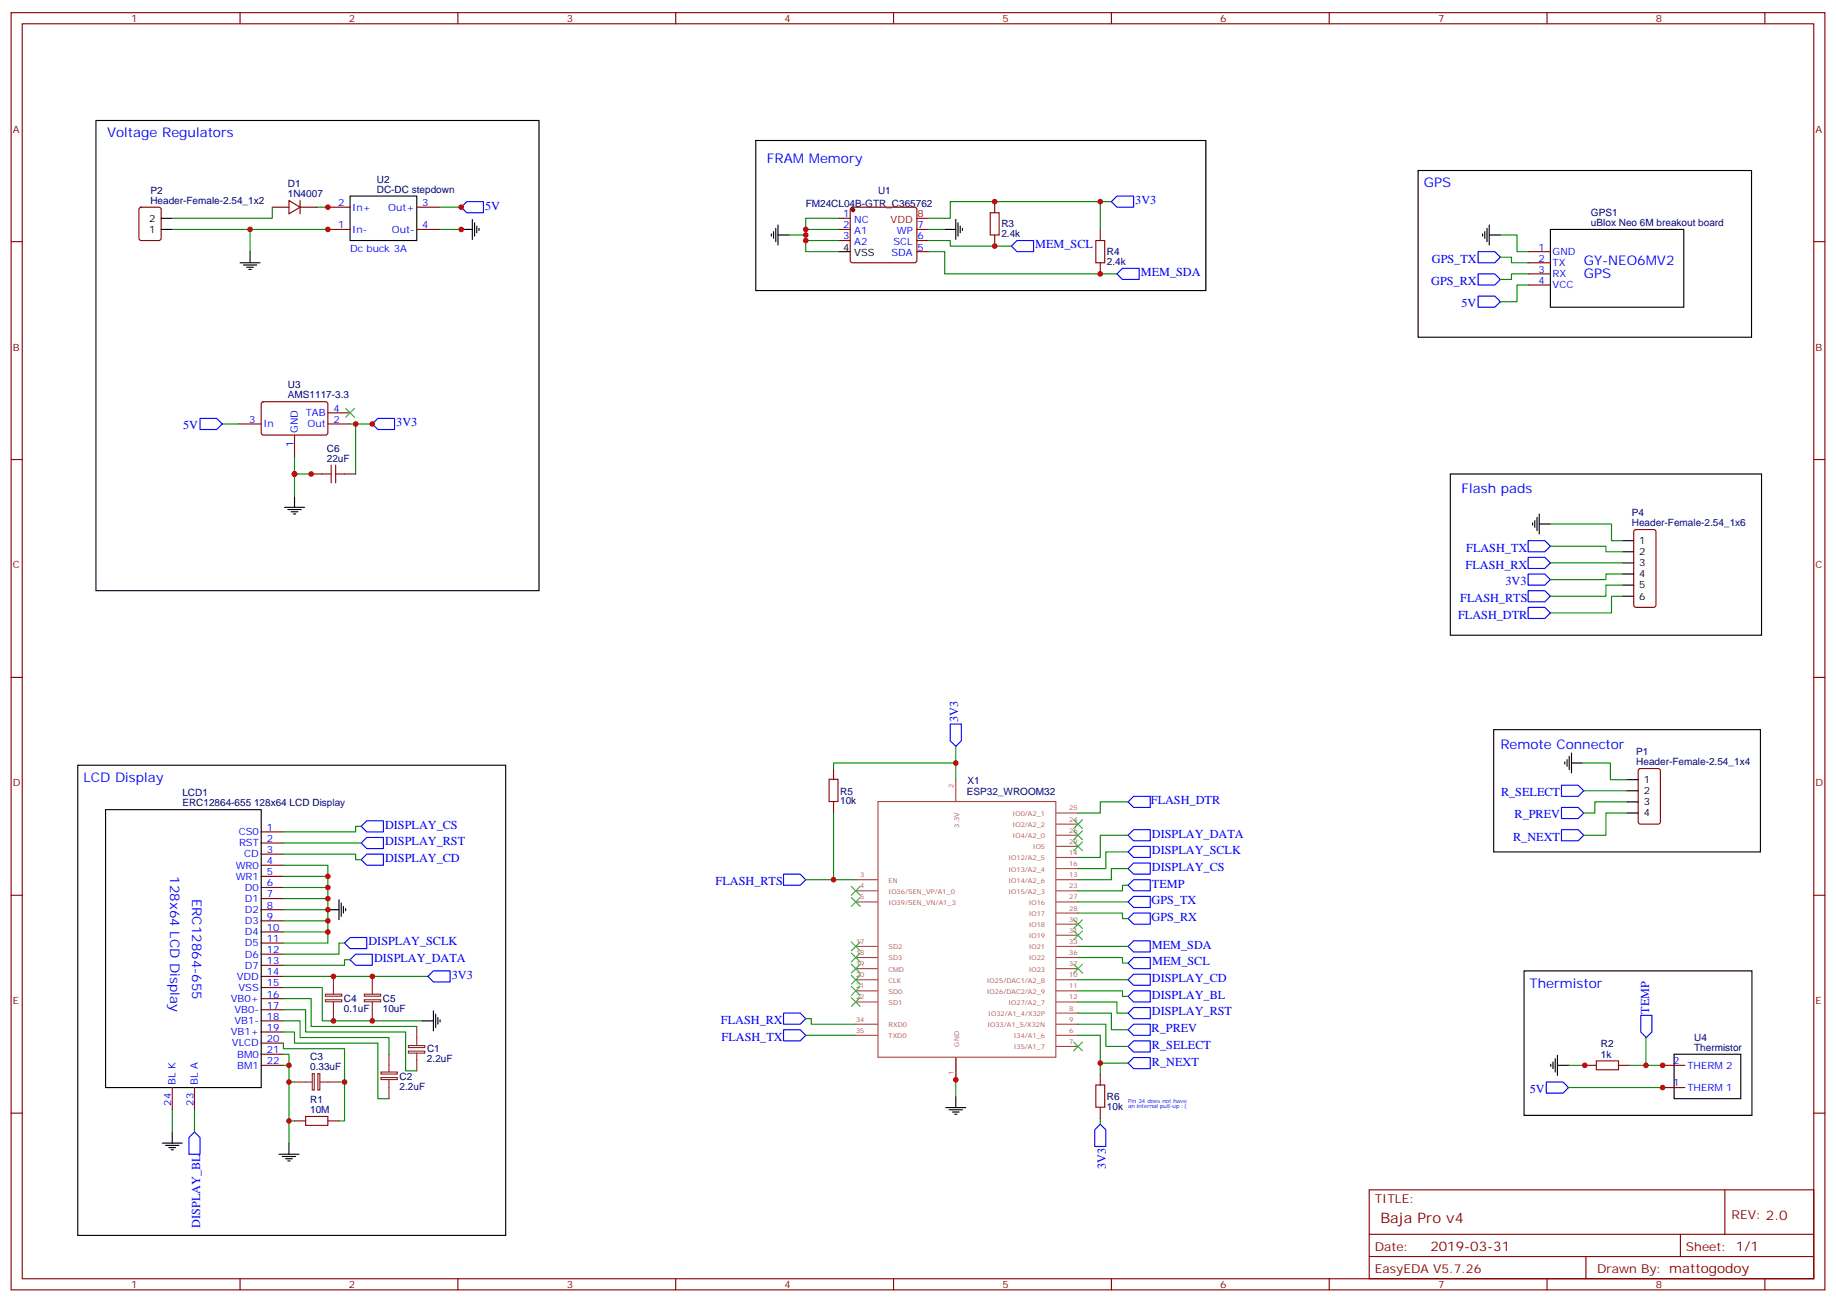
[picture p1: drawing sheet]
# EasyEDA schematic open-rally-computer.json
TITLE: Baja Pro v4; REV: 2.0; Date: 2019-03-31; Sheet: 1/1; Drawn By: mattogodoy

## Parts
C1  2.2uF  [1206]
C2  2.2uF  [1206]
C3  0.33uF  [1206]
C4  0.1uF  [1206]
C5  10uF  [1206]
C6  22uF  [1206]
D1  1N4007  [SOD-123F]
GPS1  uBlox Neo 6M breakout board  [GY-NEO6MV2]
LCD1  ERC12864-655 128x64 LCD Display  [ERC12864-655]
P1  Header-Female-2.54_1x4  [HDR-4X1/2.54]
P2  Header-Female-2.54_1x2  [HDR-1X2/2.54]
P4  Header-Female-2.54_1x6  [HDR-6X1/2.54]
R1  10M  [1206]
R2  1k  [1206]
R3  2.4k  [1206]
R4  2.4k  [1206]
R5  10k  [1206]
R6  10k  [1206]
U1  FM24CL04B-GTR_C365762  [SOIC-8_150MIL]
U2  DC-DC stepdown  [DC-DC STEPDOWN]
U3  AMS1117-3.3  [SOT-223]
U4  Thermistor  [THERMISTOR-PCB]
X1  ESP32_WROOM32  [WROOM32]

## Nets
3V3: C4.1 C5.1 C6.2 LCD1.14(VDD) P4.4 R3.2 R4.2 R5.2 R6.1 U1.8(VDD) U3.2(Out) X1.2(3.3V)
5V: GPS1.4(VCC) U2.3(Out+) U3.3(In) U4.1(THERM 1)
GND: C3.1 C4.2 C5.2 C6.1 GPS1.1(GND) LCD1.4(WR0) LCD1.5(WR1) LCD1.6(D0) LCD1.7(D1) LCD1.8(D2) LCD1.9(D3) LCD1.10(D4) LCD1.11(D5) LCD1.15(VSS) LCD1.21(BM0) LCD1.22(BM1) LCD1.24(BL K) P1.1 P2.1 P4.1 R1.1 R2.1 U1.1(NC) U1.2(A1) U1.3(A2) U1.4(VSS) U1.7(WP) U2.1(In-) U2.4(Out-) U3.1(GND) X1.1(GND) X1.15(GND) X1.38(GND) X1.P$1(GND)
DISPLAY_BL: LCD1.23(BL A) X1.11(IO26/DAC2/A2_9)
DISPLAY_CD: LCD1.3(CD) X1.10(IO25/DAC1/A2_8)
DISPLAY_CS: LCD1.1(CS0) X1.13(IO14/A2_6)
DISPLAY_DATA: LCD1.13(D7) X1.14(IO12/A2_5)
DISPLAY_RST: LCD1.2(RST) X1.12(IO27/A2_7)
DISPLAY_SCLK: LCD1.12(D6) X1.16(IO13/A2_4)
FLASH_DTR: P4.6 X1.25(IO0/A2_1)
FLASH_RTS: P4.5 R5.1 X1.3(EN)
FLASH_RX: P4.3 X1.34(RXD0)
FLASH_TX: P4.2 X1.35(TXD0)
GPS_RX: GPS1.3(RX) X1.28(IO17)
GPS_TX: GPS1.2(TX) X1.27(IO16)
MEM_SCL: R3.1 U1.6(SCL) X1.36(IO22)
MEM_SDA: R4.1 U1.5(SDA) X1.33(IO21)
R_NEXT: P1.4 R6.2 X1.6(I34/A1)
R_PREV: P1.3 X1.8(IO32/A1_4/X32P)
R_SELECT: P1.2 X1.9(IO33/A1_5/X32N)
TEMP: R2.2 U4.2(THERM 2) X1.23(IO15/A2_3)
Net-(C1-1): C1.1 LCD1.17(VB0-)
Net-(C1-2): C1.2 LCD1.16(VB0+)
Net-(C2-1): C2.1 LCD1.18(VB1-)
Net-(C2-2): C2.2 LCD1.19(VB1+)
Net-(C3-2): C3.2 LCD1.20(VLCD) R1.2
Net-(D1-1): D1.1(+) P2.2
Net-(D1-2): D1.2(-) U2.2(In+)

Not connected (* = marked no-connect by the designer): U3 4(TAB)*; X1 4(IO36/SEN_VP/A1_0)* 5(IO39/SEN_VN/A1_3)* 7(I35/A1)* 17(SD2)* 18(SD3)* 19(CMD)* 20(CLK)* 21(SD0)* 22(SD1)* 24(IO2/A2_2)* 26(IO4/A2_0)* 29(IO5)* 30(IO18)* 31(IO19)* 37(IO23)*

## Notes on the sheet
- Voltage Regulators
- FRAM Memory
- GPS
- Flash pads
- Remote Connector
- LCD Display
- Thermistor
- Pin 34 does not have
  an internal pull-up :(
